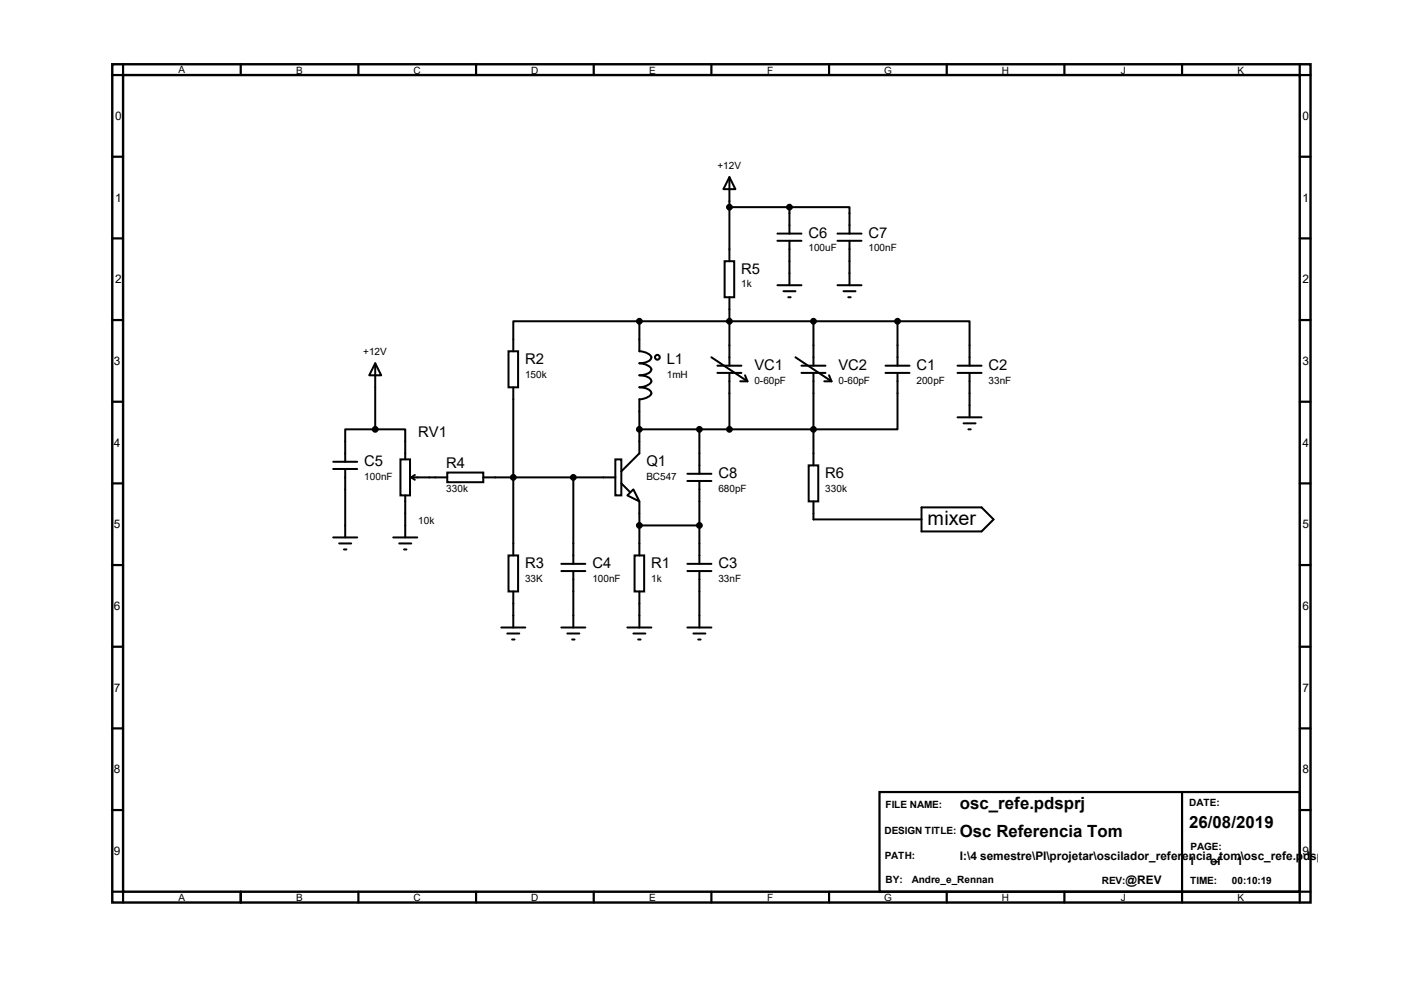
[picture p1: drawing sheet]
<svg xmlns="http://www.w3.org/2000/svg" width="297mm" height="210mm" viewBox="0 0 297 210" stroke-linecap="round" stroke-linejoin="round" font-family="sans-serif">
<path d="M23.7 13.6h253.5v177.3h-253.5zM26 15.9h249v172.7h-249z" fill="none" stroke="#000" stroke-width=".51"/>
<g fill="none" stroke="#000" stroke-width=".47">
<path d="M26 13.6v2.3h-2.3M50.9 13.6v2.3M75.8 13.6v2.3M100.7 13.6v2.3M125.6 13.6v2.3M150.5 13.6v2.3M175.4 13.6v2.3M200.3 13.6v2.3M225.2 13.6v2.3M250.1 13.6v2.3M275 13.6v2.3h2.2M23.7 33.1h2.3"/>
<path d="M275 33.1h2.2M23.7 50.4h2.3M275 50.4h2.2M23.7 67.7h2.3M275 67.7h2.2M23.7 85h2.3M275 85h2.2M23.7 102.2h2.3M23.7 119.5h2.3M275 102.2h2.2M275 119.5h2.2M23.7 136.8h2.3"/>
<path d="M275 136.8h2.2M23.7 154.1h2.3M275 154.1h2.2M23.7 171.3h2.3M186.1 167.5h88.9v21.1h-88.9zM250.1 167.5v23.4M275 171.3h2.2M23.7 188.6h2.3v2.3M50.9 188.6v2.3M75.8 188.6v2.3M100.7 188.6v2.3M125.6 188.6v2.3"/>
<path d="M150.5 188.6v2.3M175.4 188.6v2.3M200.3 188.6v2.3M225.2 188.6v2.3M277.2 188.6h-2.2v2.3"/>
</g>
<g fill="none" stroke="#000" stroke-width=".42">
<path d="M154.3 37.5l1.3 2.5h-2.6zM154.3 37.5v17.7M153.3 55.2h2v7.7h-2zM154.3 43.8h12.7M164.5 50.9h5M164.5 49.4h5M167 43.8h12.7v5.6M167 43.8v5.6M167 50.9v9.4M177.2 50.9h5M177.2 49.4h5M179.7 50.9v9.4"/>
<path d="M79.4 76.8l1.2 2.6h-2.5zM79.4 76.8v14M107.6 74.3h2v7.6h-2zM135.3 67.9h-26.7v6.4M135.3 67.9v6.4a2.69 2.69 0 0 1 2.5 1.3 2.31 2.31 0 0 1-2.5 1.2 2.69 2.69 0 0 1 2.5 1.3 2.31 2.31 0 0 1-2.5 1.3 2.31 2.31 0 0 1 2.5 1.2 2.69 2.69 0 0 1-2.5 1.3 2.31 2.31 0 0 1 2.5 1.3 2.69 2.69 0 0 1-2.5 1.3v11.4l-3.9 3.8M135.3 67.9h54.6M150.5 75.6l7.6 5M151.8 78.9h5M151.8 77.3h5M154.3 62.9v14.4M154.3 78.9v11.9M157.6 79.4l.5 1.2"/>
<path d="M164.5 60.3h5M165.7 61.6h2.6M166.8 62.9h.5M168.3 75.6l7.6 5M169.5 78.9h5.1M169.5 77.3h5.1M172.1 67.9v9.4M172.1 78.9v19.5M175.4 79.4l.5 1.2M177.2 60.3h5M178.4 61.6h2.6M179.5 62.9h.5"/>
<path d="M187.3 78.9h5.1M187.3 77.3h5.1M189.9 78.9v11.9h-54.6M189.9 67.9h15.2v9.4M189.9 67.9v9.4M202.6 78.9h5M202.6 77.3h5M205.1 78.9v9.4M70.5 99.2h5.1M70.5 97.7h5.1M73 99.2v14.5M79.4 90.8h6.3v6.4"/>
<path d="M79.4 90.8h-6.4v6.9M84.7 97.2h2v7.6h-2zM94.6 99.9h7.6v2.1h-7.6zM108.6 81.9v35.6M130.2 97.2h1.2v7.6h-1.2zM148 90.8v9.4M156.6 80.6h1.5M171.1 98.4h2v7.6h-2zM174.4 80.6h1.5M202.6 88.3h5M203.8 89.5h2.6M204.9 90.8h.5"/>
<path d="M70.5 113.7h5.1M71.8 114.9h2.5M72.8 116.2h.5M83.2 113.7h5.1M84.5 114.9h2.5M85.5 116.2h.5M85.7 104.8v8.9M87 101h7.6M87 101l.8 .5M87.8 100.5l-.8 .5M102.2 101h28M107.6 117.5h2v7.6h-2z"/>
<path d="M118.7 119.3h5.1M121.3 101v18.3M131.4 102.2l1.8 1.8M132.7 104.8l1.3-1.3 1.3 2.5zM134.2 117.5h2.1v7.6h-2.1zM135.3 106v11.5M135.3 111.1h12.7M145.4 119.3h5.1M145.4 101.7h5.1M145.4 100.2h5.1M148 101.7v17.6M172.1 106v3.9h22.8"/>
<path d="M194.9 107.3h12.7l2.6 2.6-2.6 2.5h-12.7zM106 132.7h5.1M107.3 134h2.6M108.3 135.3h.5M108.6 125.1v7.6M118.7 120.8h5.1M118.7 132.7h5.1M120 134h2.6M121 135.3h.5M121.3 120.8v11.9M132.7 132.7h5.1M134 134h2.5"/>
<path d="M135 135.3h.5M135.3 125.1v7.6M145.4 120.8h5.1M145.4 132.7h5.1M146.7 134h2.5M147.7 135.3h.5M148 120.8v11.9"/>
<circle cx="139.1" cy="75.6" r=".51"/>
</g>
<g fill="#000" stroke="#000" stroke-width=".42">
<circle cx="154.3" cy="43.8" r=".51"/>
<circle cx="167" cy="43.8" r=".51"/>
<circle cx="135.3" cy="67.9" r=".51"/>
<circle cx="154.3" cy="67.9" r=".51"/>
<circle cx="172.1" cy="67.9" r=".51"/>
<circle cx="189.9" cy="67.9" r=".51"/>
<circle cx="79.4" cy="90.8" r=".51"/>
<circle cx="135.3" cy="90.8" r=".51"/>
<circle cx="148" cy="90.8" r=".51"/>
<circle cx="154.3" cy="90.8" r=".51"/>
<circle cx="172.1" cy="90.8" r=".51"/>
<circle cx="108.6" cy="101" r=".51"/>
<circle cx="121.3" cy="101" r=".51"/>
<circle cx="135.3" cy="111.1" r=".51"/>
<circle cx="148" cy="111.1" r=".51"/>
</g>
<text font-size="4.2" x="196.2" y="111.1">mixer</text>
<g font-size="3.6">
<text x="203.1" y="171.2">osc_refe.pdsprj</text>
<text x="203.1" y="177">Osc Referencia Tom</text>
<text x="251.6" y="175.2">26/08/2019</text>
</g>
<g font-size="3.1">
<text x="171" y="50.2">C6</text>
<text x="183.7" y="50.2">C7</text>
<text x="156.8" y="57.9">R5</text>
<text x="111.1" y="76.9">R2</text>
<text x="141.1" y="76.9">L1</text>
<text x="159.6" y="78.2">VC1</text>
<text x="177.4" y="78.2">VC2</text>
<text x="193.9" y="78.2">C1</text>
<text x="209.1" y="78.2">C2</text>
<text x="88.5" y="92.5">RV1</text>
<text x="77" y="98.5">C5</text>
<text x="94.4" y="99.1">R4</text>
<text x="136.7" y="98.5">Q1</text>
<text x="152" y="101">C8</text>
<text x="174.6" y="101">R6</text>
<text x="111.1" y="120.1">R3</text>
<text x="125.3" y="120.1">C4</text>
<text x="137.8" y="120.1">R1</text>
<text x="152" y="120.1">C3</text>
</g>
<g font-size="2.5">
<text x="24.3" y="25.4">0</text>
<text x="275.5" y="25.4">0</text>
<text x="24.3" y="42.7">1</text>
<text x="275.5" y="42.7">1</text>
<text x="24.3" y="59.9">2</text>
<text x="275.5" y="59.9">2</text>
<text x="24.1" y="77.2">3</text>
<text x="275.5" y="77.2">3</text>
<text x="24.1" y="94.5">4</text>
<text x="275.5" y="94.5">4</text>
<text x="24.1" y="111.8">5</text>
<text x="275.5" y="111.8">5</text>
<text x="24.1" y="129">6</text>
<text x="275.5" y="129">6</text>
<text x="24.1" y="146.3">7</text>
<text x="275.5" y="146.3">7</text>
<text x="24.1" y="163.6">8</text>
<text x="275.5" y="163.6">8</text>
<text x="24.1" y="180.8">9</text>
<text x="203.1" y="181.9">I:\4 semestre\PI\projetar\oscilador_referencia_tom\osc_refe.pdsprj</text>
<text x="251.4" y="182.9">1</text>
<text x="256" y="182.9">of</text>
<text x="261.6" y="182.9">1</text>
<text x="275.5" y="180.8">9</text>
<text x="238.1" y="187">@REV</text>
</g>
<g font-size="2.1">
<text x="37.8" y="15.4">A</text>
<text x="62.7" y="15.6">B</text>
<text x="87.5" y="15.6">C</text>
<text x="112.4" y="15.6">D</text>
<text x="137.3" y="15.6">E</text>
<text x="162.3" y="15.6">F</text>
<text x="187" y="15.6">G</text>
<text x="212" y="15.6">H</text>
<text x="237.1" y="15.6">J</text>
<text x="261.8" y="15.6">K</text>
<text x="151.8" y="35.7">+12V</text>
<text x="171" y="53.2">100uF</text>
<text x="183.7" y="53.2">100nF</text>
<text x="156.8" y="60.8">1k</text>
<text x="76.8" y="75.1">+12V</text>
<text x="111.1" y="79.8">150k</text>
<text x="141.1" y="79.8">1mH</text>
<text x="159.6" y="81.1">0-60pF</text>
<text x="177.4" y="81.1">0-60pF</text>
<text x="193.9" y="81.1">200pF</text>
<text x="209.1" y="81.1">33nF</text>
<text x="77" y="101.4">100nF</text>
<text x="136.7" y="101.4">BC547</text>
<text x="94.4" y="104.1">330k</text>
<text x="152" y="104">680pF</text>
<text x="174.6" y="104">330k</text>
<text x="88.5" y="110.7">10k</text>
<text x="111.1" y="123">33K</text>
<text x="125.3" y="123">100nF</text>
<text x="137.8" y="123">1k</text>
<text x="152" y="123">33nF</text>
<text x="187.3" y="171">FILE NAME:</text>
<text x="251.6" y="170.5">DATE:</text>
<text x="187.1" y="176.4">DESIGN TITLE:</text>
<text x="251.8" y="179.9">PAGE:</text>
<text x="187.2" y="181.8">PATH:</text>
<text x="37.8" y="190.6">A</text>
<text x="62.7" y="190.6">B</text>
<text x="87.5" y="190.6">C</text>
<text x="112.4" y="190.6">D</text>
<text x="137.3" y="190.6">E</text>
<text x="162.3" y="190.6">F</text>
<text x="187" y="190.6">G</text>
<text x="187.3" y="186.7">BY:</text>
<text x="192.9" y="186.7">Andre_e_Rennan</text>
<text x="212" y="190.6">H</text>
<text x="233.1" y="186.9">REV:</text>
<text x="237.1" y="190.6">J</text>
<text x="251.8" y="186.9">TIME:</text>
<text x="260.6" y="186.9">00:10:19</text>
<text x="261.8" y="190.6">K</text>
</g>
</svg>
